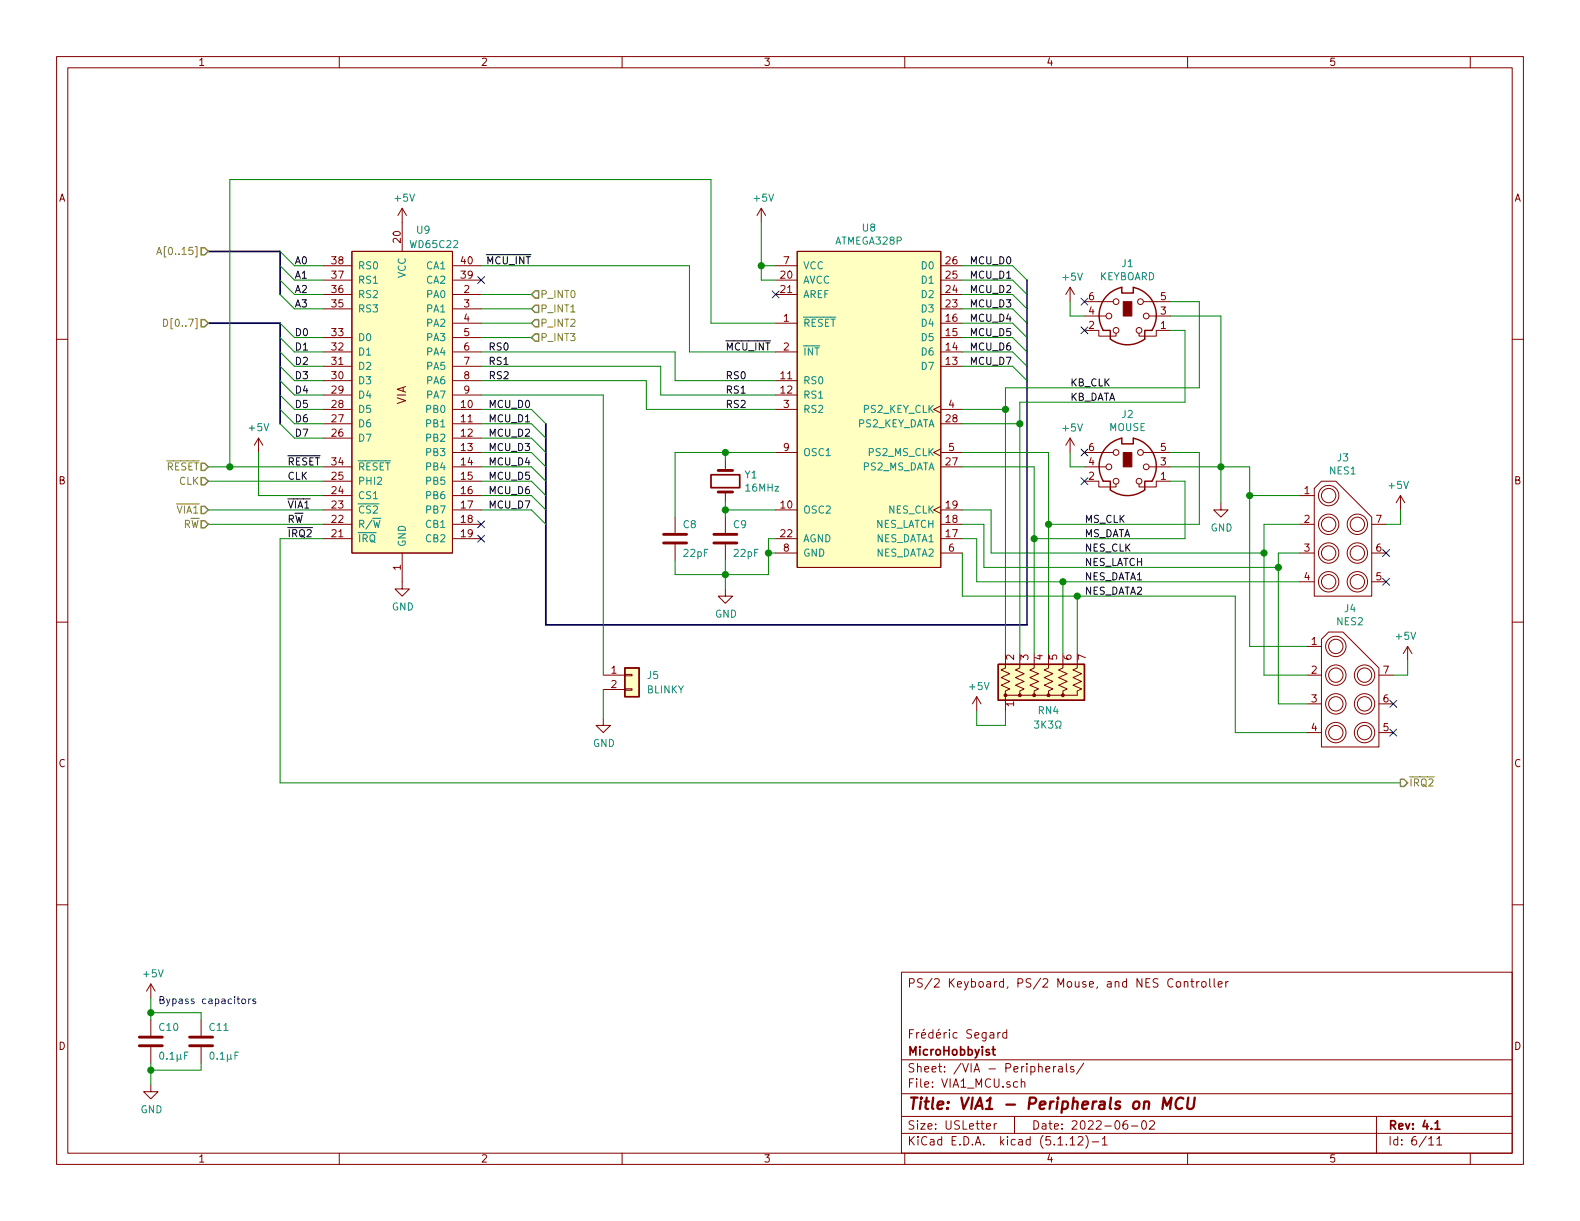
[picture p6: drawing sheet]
EESchema Schematic File Version 4
EELAYER 30 0
EELAYER END
$Descr USLetter 11000 8500
encoding utf-8
Sheet 6 11
Title "VIA1 - Peripherals on MCU"
Date "2022-06-02"
Rev "4.1"
Comp "MicroHobbyist"
Comment1 "Frédéric Segard"
Comment2 ""
Comment3 ""
Comment4 "PS/2 Keyboard, PS/2 Mouse, and NES Controller"
$EndDescr
Text Label 7550 4050 0    50   ~ 0
NES_DATA1
Text Label 7550 3950 0    50   ~ 0
NES_LATCH
Wire Wire Line
	6850 3950 8900 3950
$Comp
L power:GND #PWR?
U 1 1
P 5050 4100
AR Path="/63ACFEAF/6250C47E" Ref="#PWR?"  Part="1" 
AR Path="/6395FB84/6250C47E" Ref="#PWR?"  Part="1" 
AR Path="/61D74077/61FBDBE5/6250C47E" Ref="#PWR?"  Part="1" 
AR Path="/61D74077/61F0E8E6/629A0B9E/6250C47E" Ref="#PWR?"  Part="1" 
AR Path="/6314D1EA/6250C47E" Ref="#PWR?"  Part="1" 
AR Path="/624C7B02/6250C47E" Ref="#PWR?"  Part="1" 
AR Path="/64B1B512/6250C47E" Ref="#PWR035"  Part="1" 
F 0 "#PWR035" H 5050 3850 50  0001 C CNN
F 1 "GND" H 5055 3927 50  0000 C CNN
F 2 "" H 5050 4100 50  0001 C CNN
F 3 "" H 5050 4100 50  0001 C CNN
	1    5050 4100
	1    0    0    -1  
$EndComp
Wire Wire Line
	5350 3850 5350 4000
Wire Wire Line
	5400 3850 5350 3850
$Comp
L power:GND #PWR?
U 1 1
P 2800 4050
AR Path="/6314D1EA/6250C489" Ref="#PWR?"  Part="1" 
AR Path="/624C7B02/6250C489" Ref="#PWR?"  Part="1" 
AR Path="/64B1B512/6250C489" Ref="#PWR034"  Part="1" 
F 0 "#PWR034" H 2800 3800 50  0001 C CNN
F 1 "GND" H 2805 3877 50  0000 C CNN
F 2 "" H 2800 4050 50  0001 C CNN
F 3 "" H 2800 4050 50  0001 C CNN
	1    2800 4050
	1    0    0    -1  
$EndComp
Wire Wire Line
	6700 2850 7000 2850
Wire Wire Line
	8350 2100 8150 2100
Wire Wire Line
	8350 2700 8350 2100
Wire Wire Line
	7000 2700 8350 2700
Wire Wire Line
	7000 2850 7000 2700
Wire Wire Line
	6700 2950 7100 2950
Wire Wire Line
	7100 2800 7100 2950
Wire Wire Line
	8250 2800 7100 2800
Wire Wire Line
	8250 2300 8250 2800
Wire Wire Line
	8150 2300 8250 2300
Text Label 7550 3850 0    50   ~ 0
NES_CLK
Text Label 7550 3750 0    50   ~ 0
MS_DATA
Text Label 7550 3650 0    50   ~ 0
MS_CLK
Wire Wire Line
	6700 3150 7300 3150
Wire Wire Line
	7300 3650 7300 3150
Wire Wire Line
	8350 3650 7300 3650
Wire Wire Line
	8350 3150 8350 3650
Wire Wire Line
	6700 3250 7200 3250
Wire Wire Line
	7200 3750 7200 3250
Wire Wire Line
	8150 3350 8250 3350
Wire Wire Line
	6900 3850 8800 3850
Wire Wire Line
	3350 2550 4600 2550
Wire Wire Line
	3350 2450 4700 2450
Wire Wire Line
	3700 3550 3350 3550
Wire Wire Line
	3700 3450 3350 3450
Wire Wire Line
	3700 3350 3350 3350
Wire Wire Line
	3700 3250 3350 3250
Wire Wire Line
	3700 3150 3350 3150
Wire Wire Line
	3700 3050 3350 3050
Wire Wire Line
	3700 2950 3350 2950
Wire Wire Line
	3700 2850 3350 2850
Wire Wire Line
	6900 3550 6900 3850
Wire Wire Line
	6850 3950 6850 3650
Wire Wire Line
	6800 4050 6800 3750
Wire Wire Line
	4800 2450 5400 2450
Entry Wire Line
	1950 2950 2050 3050
Entry Wire Line
	1950 2850 2050 2950
Entry Wire Line
	1950 2750 2050 2850
Entry Wire Line
	1950 2650 2050 2750
Entry Wire Line
	1950 2550 2050 2650
Entry Wire Line
	1950 2450 2050 2550
Entry Wire Line
	1950 2350 2050 2450
Entry Wire Line
	1950 2250 2050 2350
Entry Wire Line
	1950 2050 2050 2150
Entry Wire Line
	1950 1950 2050 2050
Entry Wire Line
	1950 1850 2050 1950
Entry Wire Line
	1950 1750 2050 1850
Text Label 3700 1850 2    50   ~ 0
~MCU_INT
Text Label 3550 2550 2    50   ~ 0
RS1
Text Label 3550 2450 2    50   ~ 0
RS0
Text Label 3700 3550 2    50   ~ 0
MCU_D7
Text Label 3700 3450 2    50   ~ 0
MCU_D6
Text Label 3700 3350 2    50   ~ 0
MCU_D5
Text Label 3700 3250 2    50   ~ 0
MCU_D4
Text Label 3700 3150 2    50   ~ 0
MCU_D3
Text Label 3700 3050 2    50   ~ 0
MCU_D2
Text Label 3700 2950 2    50   ~ 0
MCU_D1
Text Label 3700 2850 2    50   ~ 0
MCU_D0
Text Label 5050 2450 0    50   ~ 0
~MCU_INT
Text Label 5050 2750 0    50   ~ 0
RS1
Text Label 5050 2650 0    50   ~ 0
RS0
Text Label 7050 2550 2    50   ~ 0
MCU_D7
Text Label 7050 2450 2    50   ~ 0
MCU_D6
Text Label 7050 2350 2    50   ~ 0
MCU_D5
Text Label 7050 2250 2    50   ~ 0
MCU_D4
Text Label 7050 2150 2    50   ~ 0
MCU_D3
Text Label 7050 2050 2    50   ~ 0
MCU_D2
Text Label 7050 1950 2    50   ~ 0
MCU_D1
Text Label 7050 1850 2    50   ~ 0
MCU_D0
$Comp
L 0_Fred's_Local_Library:ATMEGA328P_PS2_NES U?
U 1 1
P 6050 1750
AR Path="/63ACFEAF/6250C511" Ref="U?"  Part="1" 
AR Path="/6395FB84/6250C511" Ref="U?"  Part="1" 
AR Path="/61D74077/61FBDBE5/6250C511" Ref="U?"  Part="1" 
AR Path="/61D74077/61F0E8E6/629A0B9E/6250C511" Ref="U?"  Part="1" 
AR Path="/6314D1EA/6250C511" Ref="U?"  Part="1" 
AR Path="/624C7B02/6250C511" Ref="U?"  Part="1" 
AR Path="/64B1B512/6250C511" Ref="U8"  Part="1" 
F 0 "U8" H 6050 1915 50  0000 C CNN
F 1 "ATMEGA328P" H 6050 1824 50  0000 C CNN
F 2 "Package_DIP:DIP-28_W7.62mm_Socket" H 6050 2000 50  0001 C CNN
F 3 "" H 6050 1750 50  0001 C CNN
	1    6050 1750
	1    0    0    -1  
$EndComp
$Comp
L power:+5V #PWR?
U 1 1
P 9750 3550
AR Path="/63ACFEAF/6250C517" Ref="#PWR?"  Part="1" 
AR Path="/6395FB84/6250C517" Ref="#PWR?"  Part="1" 
AR Path="/61D74077/61FBDBE5/6250C517" Ref="#PWR?"  Part="1" 
AR Path="/61D74077/61F0E8E6/629A0B9E/6250C517" Ref="#PWR?"  Part="1" 
AR Path="/6314D1EA/6250C517" Ref="#PWR?"  Part="1" 
AR Path="/624C7B02/6250C517" Ref="#PWR?"  Part="1" 
AR Path="/64B1B512/6250C517" Ref="#PWR033"  Part="1" 
F 0 "#PWR033" H 9750 3400 50  0001 C CNN
F 1 "+5V" H 9765 3723 50  0000 C CNN
F 2 "" H 9750 3550 50  0001 C CNN
F 3 "" H 9750 3550 50  0001 C CNN
	1    9750 3550
	-1   0    0    -1  
$EndComp
Wire Wire Line
	9750 3650 9750 3550
NoConn ~ 9650 4050
NoConn ~ 9650 3850
Wire Wire Line
	6700 3650 6850 3650
Wire Wire Line
	6700 3750 6800 3750
Wire Wire Line
	6700 3550 6900 3550
Wire Wire Line
	6700 2550 7050 2550
Wire Wire Line
	6700 2450 7050 2450
Wire Wire Line
	6700 2350 7050 2350
Wire Wire Line
	6700 2250 7050 2250
Wire Wire Line
	6700 2150 7050 2150
Wire Wire Line
	6700 2050 7050 2050
Wire Wire Line
	6700 1950 7050 1950
Wire Wire Line
	6700 1850 7050 1850
Wire Wire Line
	7450 3150 7450 3250
Wire Wire Line
	8150 3250 8500 3250
Wire Wire Line
	8150 3150 8350 3150
$Comp
L Connector:Mini-DIN-6 J?
U 1 1
P 7850 3250
AR Path="/63ACFEAF/6250C558" Ref="J?"  Part="1" 
AR Path="/6395FB84/6250C558" Ref="J?"  Part="1" 
AR Path="/61D74077/61FBDBE5/6250C558" Ref="J?"  Part="1" 
AR Path="/61D74077/61F0E8E6/629A0B9E/6250C558" Ref="J?"  Part="1" 
AR Path="/6314D1EA/6250C558" Ref="J?"  Part="1" 
AR Path="/624C7B02/6250C558" Ref="J?"  Part="1" 
AR Path="/64B1B512/6250C558" Ref="J2"  Part="1" 
F 0 "J2" H 7850 3617 50  0000 C CNN
F 1 "MOUSE" H 7850 3526 50  0000 C CNN
F 2 "0_Fred's_Local_Library:Mini-DIN_6p" H 7850 3250 50  0001 C CNN
F 3 "http://service.powerdynamics.com/ec/Catalog17/Section%2011.pdf" H 7850 3250 50  0001 C CNN
	1    7850 3250
	1    0    0    -1  
$EndComp
Wire Wire Line
	8500 3250 8500 3500
Wire Wire Line
	7550 3250 7450 3250
$Comp
L power:GND #PWR?
U 1 1
P 8500 3500
AR Path="/63ACFEAF/6250C560" Ref="#PWR?"  Part="1" 
AR Path="/6395FB84/6250C560" Ref="#PWR?"  Part="1" 
AR Path="/61D74077/61FBDBE5/6250C560" Ref="#PWR?"  Part="1" 
AR Path="/61D74077/61F0E8E6/629A0B9E/6250C560" Ref="#PWR?"  Part="1" 
AR Path="/6314D1EA/6250C560" Ref="#PWR?"  Part="1" 
AR Path="/624C7B02/6250C560" Ref="#PWR?"  Part="1" 
AR Path="/64B1B512/6250C560" Ref="#PWR032"  Part="1" 
F 0 "#PWR032" H 8500 3250 50  0001 C CNN
F 1 "GND" H 8505 3327 50  0000 C CNN
F 2 "" H 8500 3500 50  0001 C CNN
F 3 "" H 8500 3500 50  0001 C CNN
	1    8500 3500
	1    0    0    -1  
$EndComp
$Comp
L power:+5V #PWR?
U 1 1
P 7450 3150
AR Path="/63ACFEAF/6250C566" Ref="#PWR?"  Part="1" 
AR Path="/6395FB84/6250C566" Ref="#PWR?"  Part="1" 
AR Path="/61D74077/61FBDBE5/6250C566" Ref="#PWR?"  Part="1" 
AR Path="/61D74077/61F0E8E6/629A0B9E/6250C566" Ref="#PWR?"  Part="1" 
AR Path="/6314D1EA/6250C566" Ref="#PWR?"  Part="1" 
AR Path="/624C7B02/6250C566" Ref="#PWR?"  Part="1" 
AR Path="/64B1B512/6250C566" Ref="#PWR031"  Part="1" 
F 0 "#PWR031" H 7450 3000 50  0001 C CNN
F 1 "+5V" H 7465 3323 50  0000 C CNN
F 2 "" H 7450 3150 50  0001 C CNN
F 3 "" H 7450 3150 50  0001 C CNN
	1    7450 3150
	1    0    0    -1  
$EndComp
NoConn ~ 7550 3150
NoConn ~ 7550 3350
Text Label 7450 2700 0    50   ~ 0
KB_CLK
Text Label 7450 2800 0    50   ~ 0
KB_DATA
$Comp
L power:+5V #PWR?
U 1 1
P 5300 1550
AR Path="/63ACFEAF/62AF08D9" Ref="#PWR?"  Part="1" 
AR Path="/6395FB84/62AF08D9" Ref="#PWR?"  Part="1" 
AR Path="/61D74077/61FBDBE5/62AF08D9" Ref="#PWR?"  Part="1" 
AR Path="/61D74077/61F0E8E6/629A0B9E/62AF08D9" Ref="#PWR?"  Part="1" 
AR Path="/6314D1EA/62AF08D9" Ref="#PWR?"  Part="1" 
AR Path="/624C7B02/62AF08D9" Ref="#PWR?"  Part="1" 
AR Path="/64B1B512/62AF08D9" Ref="#PWR028"  Part="1" 
F 0 "#PWR028" H 5300 1400 50  0001 C CNN
F 1 "+5V" H 5315 1723 50  0000 C CNN
F 2 "" H 5300 1550 50  0001 C CNN
F 3 "" H 5300 1550 50  0001 C CNN
	1    5300 1550
	1    0    0    -1  
$EndComp
Wire Wire Line
	5400 1950 5300 1950
Wire Wire Line
	5300 1950 5300 1850
Connection ~ 5300 1850
Wire Wire Line
	5300 1850 5400 1850
Connection ~ 5350 3850
Wire Wire Line
	5350 3750 5350 3850
Wire Wire Line
	5400 3750 5350 3750
Wire Wire Line
	7450 2100 7450 2200
Wire Wire Line
	8150 2200 8500 2200
$Comp
L Connector:Mini-DIN-6 J?
U 1 1
P 7850 2200
AR Path="/63ACFEAF/62AF08DA" Ref="J?"  Part="1" 
AR Path="/6395FB84/62AF08DA" Ref="J?"  Part="1" 
AR Path="/61D74077/61FBDBE5/62AF08DA" Ref="J?"  Part="1" 
AR Path="/61D74077/61F0E8E6/629A0B9E/62AF08DA" Ref="J?"  Part="1" 
AR Path="/6314D1EA/62AF08DA" Ref="J?"  Part="1" 
AR Path="/624C7B02/62AF08DA" Ref="J?"  Part="1" 
AR Path="/64B1B512/62AF08DA" Ref="J1"  Part="1" 
F 0 "J1" H 7850 2567 50  0000 C CNN
F 1 "KEYBOARD" H 7850 2476 50  0000 C CNN
F 2 "0_Fred's_Local_Library:Mini-DIN_6p" H 7850 2200 50  0001 C CNN
F 3 "http://service.powerdynamics.com/ec/Catalog17/Section%2011.pdf" H 7850 2200 50  0001 C CNN
	1    7850 2200
	1    0    0    -1  
$EndComp
Wire Wire Line
	8500 2200 8500 3250
Wire Wire Line
	7550 2200 7450 2200
$Comp
L power:+5V #PWR?
U 1 1
P 7450 2100
AR Path="/63ACFEAF/62AF08DB" Ref="#PWR?"  Part="1" 
AR Path="/6395FB84/62AF08DB" Ref="#PWR?"  Part="1" 
AR Path="/61D74077/61FBDBE5/62AF08DB" Ref="#PWR?"  Part="1" 
AR Path="/61D74077/61F0E8E6/629A0B9E/62AF08DB" Ref="#PWR?"  Part="1" 
AR Path="/6314D1EA/62AF08DB" Ref="#PWR?"  Part="1" 
AR Path="/624C7B02/62AF08DB" Ref="#PWR?"  Part="1" 
AR Path="/64B1B512/62AF08DB" Ref="#PWR029"  Part="1" 
F 0 "#PWR029" H 7450 1950 50  0001 C CNN
F 1 "+5V" H 7465 2273 50  0000 C CNN
F 2 "" H 7450 2100 50  0001 C CNN
F 3 "" H 7450 2100 50  0001 C CNN
	1    7450 2100
	1    0    0    -1  
$EndComp
NoConn ~ 7550 2100
NoConn ~ 7550 2300
$Comp
L 0_Fred's_Local_Library:WD65C22 U?
U 1 1
P 2800 2750
AR Path="/5F3CB831/6250C59D" Ref="U?"  Part="1" 
AR Path="/5F86B098/6250C59D" Ref="U?"  Part="1" 
AR Path="/6250C59D" Ref="U?"  Part="1" 
AR Path="/6395FB84/6250C59D" Ref="U?"  Part="1" 
AR Path="/61D74077/61FBDBE5/6250C59D" Ref="U?"  Part="1" 
AR Path="/61D74077/61F0E8E6/629A0B9E/6250C59D" Ref="U?"  Part="1" 
AR Path="/6314D1EA/6250C59D" Ref="U?"  Part="1" 
AR Path="/624C7B02/6250C59D" Ref="U?"  Part="1" 
AR Path="/64B1B512/6250C59D" Ref="U9"  Part="1" 
F 0 "U9" H 2600 3900 50  0000 L CNN
F 1 "WD65C22" H 2400 3800 50  0000 L CNN
F 2 "Package_DIP:DIP-40_W15.24mm_Socket" H 2400 2850 60  0001 C CNN
F 3 "https://www.westerndesigncenter.com/wdc/documentation/w65c22.pdf" H 2400 2850 60  0001 C CNN
	1    2800 2750
	-1   0    0    -1  
$EndComp
$Comp
L power:+5V #PWR?
U 1 1
P 1800 3150
AR Path="/6314D1EA/62AF08DD" Ref="#PWR?"  Part="1" 
AR Path="/624C7B02/62AF08DD" Ref="#PWR?"  Part="1" 
AR Path="/64B1B512/62AF08DD" Ref="#PWR030"  Part="1" 
F 0 "#PWR030" H 1800 3000 50  0001 C CNN
F 1 "+5V" H 1800 3325 50  0000 C CNN
F 2 "" H 1800 3150 50  0001 C CNN
F 3 "" H 1800 3150 50  0001 C CNN
	1    1800 3150
	1    0    0    -1  
$EndComp
Wire Wire Line
	1800 3450 1800 3150
Wire Wire Line
	1800 3450 2250 3450
Text Label 2050 3050 0    50   ~ 0
D7
Text Label 2050 2950 0    50   ~ 0
D6
Text Label 2050 2850 0    50   ~ 0
D5
Text Label 2050 2750 0    50   ~ 0
D4
Text Label 2050 2650 0    50   ~ 0
D3
Text Label 2050 2550 0    50   ~ 0
D2
Text Label 2050 2450 0    50   ~ 0
D1
Text Label 2050 2350 0    50   ~ 0
D0
$Comp
L power:+5V #PWR?
U 1 1
P 2800 1550
AR Path="/6314D1EA/62AF08DE" Ref="#PWR?"  Part="1" 
AR Path="/624C7B02/62AF08DE" Ref="#PWR?"  Part="1" 
AR Path="/64B1B512/62AF08DE" Ref="#PWR027"  Part="1" 
F 0 "#PWR027" H 2800 1400 50  0001 C CNN
F 1 "+5V" H 2815 1723 50  0000 C CNN
F 2 "" H 2800 1550 50  0001 C CNN
F 3 "" H 2800 1550 50  0001 C CNN
	1    2800 1550
	1    0    0    -1  
$EndComp
Text Label 2050 2150 0    50   ~ 0
A3
Text Label 2050 2050 0    50   ~ 0
A2
Text Label 2050 1950 0    50   ~ 0
A1
Text Label 2050 1850 0    50   ~ 0
A0
Wire Wire Line
	4800 2450 4800 1850
Wire Wire Line
	4800 1850 3350 1850
Entry Wire Line
	7150 2650 7050 2550
Entry Wire Line
	7150 2550 7050 2450
Entry Wire Line
	7150 2450 7050 2350
Entry Wire Line
	7150 2350 7050 2250
Entry Wire Line
	7150 2250 7050 2150
Entry Wire Line
	7150 2150 7050 2050
Entry Wire Line
	7150 2050 7050 1950
Entry Wire Line
	7150 1950 7050 1850
Wire Bus Line
	7150 4350 3800 4350
Entry Wire Line
	3800 3650 3700 3550
Entry Wire Line
	3800 3550 3700 3450
Entry Wire Line
	3800 3450 3700 3350
Entry Wire Line
	3800 3350 3700 3250
Entry Wire Line
	3800 3250 3700 3150
Entry Wire Line
	3800 3150 3700 3050
Entry Wire Line
	3800 3050 3700 2950
Entry Wire Line
	3800 2950 3700 2850
Wire Wire Line
	2250 3750 1950 3750
Wire Wire Line
	1450 3550 2250 3550
$Comp
L 0_Fred's_Local_Library:NES_Connector J?
U 1 1
P 9350 3250
AR Path="/63ACFEAF/6250C529" Ref="J?"  Part="1" 
AR Path="/6395FB84/6250C529" Ref="J?"  Part="1" 
AR Path="/61D74077/61FBDBE5/6250C529" Ref="J?"  Part="1" 
AR Path="/61D74077/61F0E8E6/629A0B9E/6250C529" Ref="J?"  Part="1" 
AR Path="/6314D1EA/6250C529" Ref="J?"  Part="1" 
AR Path="/624C7B02/6250C529" Ref="J?"  Part="1" 
AR Path="/64B1B512/6250C529" Ref="J3"  Part="1" 
F 0 "J3" H 9350 3315 50  0000 C CNN
F 1 "NES1" H 9350 3224 50  0000 C CNN
F 2 "0_Fred's_Local_Library:NES_Connector" H 9350 3250 50  0001 C CNN
F 3 "" H 9350 3250 50  0001 C CNN
	1    9350 3250
	-1   0    0    -1  
$EndComp
Wire Wire Line
	8800 3850 8800 3650
Wire Wire Line
	8800 3650 9050 3650
Wire Wire Line
	8900 3950 8900 3850
Wire Wire Line
	8900 3850 9050 3850
Connection ~ 8500 3250
Wire Wire Line
	7000 2850 7000 4550
Connection ~ 7000 2850
Wire Wire Line
	7100 2950 7100 4550
Connection ~ 7100 2950
Wire Wire Line
	7200 3750 7200 4550
Connection ~ 7200 3750
Wire Wire Line
	7300 3650 7300 4550
Connection ~ 7300 3650
$Comp
L power:+5V #PWR?
U 1 1
P 6800 4950
AR Path="/63ACFEAF/622CDAC5" Ref="#PWR?"  Part="1" 
AR Path="/6395FB84/622CDAC5" Ref="#PWR?"  Part="1" 
AR Path="/61D74077/61FBDBE5/622CDAC5" Ref="#PWR?"  Part="1" 
AR Path="/61D74077/61F0E8E6/629A0B9E/622CDAC5" Ref="#PWR?"  Part="1" 
AR Path="/6314D1EA/622CDAC5" Ref="#PWR?"  Part="1" 
AR Path="/624C7B02/622CDAC5" Ref="#PWR?"  Part="1" 
AR Path="/64B1B512/622CDAC5" Ref="#PWR037"  Part="1" 
F 0 "#PWR037" H 6800 4800 50  0001 C CNN
F 1 "+5V" H 6815 5123 50  0000 C CNN
F 2 "" H 6800 4950 50  0001 C CNN
F 3 "" H 6800 4950 50  0001 C CNN
	1    6800 4950
	1    0    0    -1  
$EndComp
Wire Wire Line
	6800 5050 6800 4950
Wire Wire Line
	7000 5050 7000 4950
Text Label 2000 3250 0    50   ~ 0
~RESET
Text Label 2000 3350 0    50   ~ 0
CLK
Text Label 2000 3550 0    50   ~ 0
~VIA1
Text Label 2000 3650 0    50   ~ 0
R~W
Text Label 2000 3750 0    50   ~ 0
~IRQ2
Wire Wire Line
	9750 3650 9650 3650
Wire Wire Line
	2050 1850 2250 1850
Wire Wire Line
	2050 1950 2250 1950
Wire Wire Line
	2050 2050 2250 2050
Wire Wire Line
	2050 2150 2250 2150
Wire Wire Line
	2050 2350 2250 2350
Wire Wire Line
	2050 2450 2250 2450
Wire Wire Line
	2050 2550 2250 2550
Wire Wire Line
	2050 2650 2250 2650
Wire Wire Line
	2050 2750 2250 2750
Wire Wire Line
	2050 2850 2250 2850
Wire Wire Line
	2050 2950 2250 2950
Wire Wire Line
	2050 3050 2250 3050
Wire Bus Line
	1450 2250 1950 2250
Wire Bus Line
	1450 1750 1950 1750
Wire Wire Line
	1950 3750 1950 5450
Text HLabel 9750 5450 2    50   Output ~ 0
~IRQ2
Wire Wire Line
	1450 3650 2250 3650
Wire Wire Line
	1450 3350 2250 3350
Text HLabel 1450 3250 0    50   Input ~ 0
~RESET
Text HLabel 1450 3350 0    50   Input ~ 0
CLK
Text HLabel 1450 3550 0    50   Input ~ 0
~VIA1
Text HLabel 1450 3650 0    50   Input ~ 0
R~W
Text HLabel 1450 1750 0    50   Input ~ 0
A[0..15]
Text HLabel 1450 2250 0    50   Input ~ 0
D[0..7]
$Comp
L power:+5V #PWR?
U 1 1
P 9800 4600
AR Path="/63ACFEAF/62AF08E3" Ref="#PWR?"  Part="1" 
AR Path="/6395FB84/62AF08E3" Ref="#PWR?"  Part="1" 
AR Path="/61D74077/61FBDBE5/62AF08E3" Ref="#PWR?"  Part="1" 
AR Path="/61D74077/61F0E8E6/629A0B9E/62AF08E3" Ref="#PWR?"  Part="1" 
AR Path="/6314D1EA/62AF08E3" Ref="#PWR?"  Part="1" 
AR Path="/624C7B02/62AF08E3" Ref="#PWR?"  Part="1" 
AR Path="/64B1B512/62AF08E3" Ref="#PWR036"  Part="1" 
F 0 "#PWR036" H 9800 4450 50  0001 C CNN
F 1 "+5V" H 9815 4773 50  0000 C CNN
F 2 "" H 9800 4600 50  0001 C CNN
F 3 "" H 9800 4600 50  0001 C CNN
	1    9800 4600
	-1   0    0    -1  
$EndComp
Wire Wire Line
	9800 4700 9800 4600
NoConn ~ 9700 5100
NoConn ~ 9700 4900
$Comp
L 0_Fred's_Local_Library:NES_Connector J?
U 1 1
P 9400 4300
AR Path="/63ACFEAF/62AF08E4" Ref="J?"  Part="1" 
AR Path="/6395FB84/62AF08E4" Ref="J?"  Part="1" 
AR Path="/61D74077/61FBDBE5/62AF08E4" Ref="J?"  Part="1" 
AR Path="/61D74077/61F0E8E6/629A0B9E/62AF08E4" Ref="J?"  Part="1" 
AR Path="/6314D1EA/62AF08E4" Ref="J?"  Part="1" 
AR Path="/624C7B02/62AF08E4" Ref="J?"  Part="1" 
AR Path="/64B1B512/62AF08E4" Ref="J4"  Part="1" 
F 0 "J4" H 9400 4365 50  0000 C CNN
F 1 "NES2" H 9400 4274 50  0000 C CNN
F 2 "0_Fred's_Local_Library:NES_Connector" H 9400 4300 50  0001 C CNN
F 3 "" H 9400 4300 50  0001 C CNN
	1    9400 4300
	-1   0    0    -1  
$EndComp
Wire Wire Line
	9800 4700 9700 4700
Wire Wire Line
	8700 3450 9050 3450
Wire Wire Line
	8500 3250 8700 3250
Wire Wire Line
	8700 3250 8700 3450
Wire Wire Line
	8700 3450 8700 4500
Wire Wire Line
	8700 4500 9100 4500
Connection ~ 8700 3450
Wire Wire Line
	8800 3850 8800 4700
Wire Wire Line
	8800 4700 9100 4700
Connection ~ 8800 3850
Wire Wire Line
	8900 3950 8900 4900
Wire Wire Line
	8900 4900 9100 4900
Connection ~ 8900 3950
Wire Wire Line
	6700 3850 6700 4150
Wire Wire Line
	8600 4150 8600 5100
Wire Wire Line
	8600 5100 9100 5100
Text Label 7550 4150 0    50   ~ 0
NES_DATA2
Wire Wire Line
	8250 3350 8250 3750
Wire Wire Line
	8250 3750 7200 3750
Wire Wire Line
	1450 3250 1600 3250
Wire Wire Line
	5300 1550 5300 1850
$Comp
L power:GND #PWR?
U 1 1
P 1050 7550
AR Path="/5F86B098/62AF08DF" Ref="#PWR?"  Part="1" 
AR Path="/62AF08DF" Ref="#PWR?"  Part="1" 
AR Path="/63885FFC/62AF08DF" Ref="#PWR?"  Part="1" 
AR Path="/61BE126B/62AF08DF" Ref="#PWR?"  Part="1" 
AR Path="/61D74077/62AF08DF" Ref="#PWR?"  Part="1" 
AR Path="/623467B9/62AF08DF" Ref="#PWR?"  Part="1" 
AR Path="/62716C39/62AF08DF" Ref="#PWR?"  Part="1" 
AR Path="/64B1B512/62AF08DF" Ref="#PWR040"  Part="1" 
F 0 "#PWR040" H 1050 7300 50  0001 C CNN
F 1 "GND" H 1055 7377 50  0000 C CNN
F 2 "" H 1050 7550 50  0001 C CNN
F 3 "" H 1050 7550 50  0001 C CNN
	1    1050 7550
	1    0    0    -1  
$EndComp
Connection ~ 1050 7050
Wire Wire Line
	1050 7450 1400 7450
Wire Wire Line
	1050 7400 1050 7450
Wire Wire Line
	1050 7050 1400 7050
Wire Wire Line
	1050 7100 1050 7050
$Comp
L Device:C C?
U 1 1
P 1050 7250
AR Path="/62AF08E0" Ref="C?"  Part="1" 
AR Path="/5F3EA81D/62AF08E0" Ref="C?"  Part="1" 
AR Path="/60CF5668/62AF08E0" Ref="C?"  Part="1" 
AR Path="/63885FFC/62AF08E0" Ref="C?"  Part="1" 
AR Path="/61BE126B/62AF08E0" Ref="C?"  Part="1" 
AR Path="/61D74077/62AF08E0" Ref="C?"  Part="1" 
AR Path="/623467B9/62AF08E0" Ref="C?"  Part="1" 
AR Path="/62716C39/62AF08E0" Ref="C?"  Part="1" 
AR Path="/64B1B512/62AF08E0" Ref="C10"  Part="1" 
F 0 "C10" H 1100 7350 50  0000 L CNN
F 1 "0.1µF" H 1100 7150 50  0000 L CNN
F 2 "Capacitor_THT:C_Disc_D3.0mm_W1.6mm_P2.50mm" H 1088 7100 50  0001 C CNN
F 3 "~" H 1050 7250 50  0001 C CNN
	1    1050 7250
	1    0    0    -1  
$EndComp
Wire Wire Line
	1050 6950 1050 7050
Wire Wire Line
	1400 7400 1400 7450
Wire Wire Line
	1400 7100 1400 7050
$Comp
L Device:C C?
U 1 1
P 1400 7250
AR Path="/62AF08E1" Ref="C?"  Part="1" 
AR Path="/5F3EA81D/62AF08E1" Ref="C?"  Part="1" 
AR Path="/60CF5668/62AF08E1" Ref="C?"  Part="1" 
AR Path="/63885FFC/62AF08E1" Ref="C?"  Part="1" 
AR Path="/61BE126B/62AF08E1" Ref="C?"  Part="1" 
AR Path="/61D74077/62AF08E1" Ref="C?"  Part="1" 
AR Path="/623467B9/62AF08E1" Ref="C?"  Part="1" 
AR Path="/62716C39/62AF08E1" Ref="C?"  Part="1" 
AR Path="/64B1B512/62AF08E1" Ref="C11"  Part="1" 
F 0 "C11" H 1450 7350 50  0000 L CNN
F 1 "0.1µF" H 1450 7150 50  0000 L CNN
F 2 "Capacitor_THT:C_Disc_D3.0mm_W1.6mm_P2.50mm" H 1438 7100 50  0001 C CNN
F 3 "~" H 1400 7250 50  0001 C CNN
	1    1400 7250
	1    0    0    -1  
$EndComp
$Comp
L power:+5V #PWR?
U 1 1
P 1050 6950
AR Path="/62AF08E2" Ref="#PWR?"  Part="1" 
AR Path="/5F3EA81D/62AF08E2" Ref="#PWR?"  Part="1" 
AR Path="/60CF5668/62AF08E2" Ref="#PWR?"  Part="1" 
AR Path="/63885FFC/62AF08E2" Ref="#PWR?"  Part="1" 
AR Path="/61BE126B/62AF08E2" Ref="#PWR?"  Part="1" 
AR Path="/61D74077/62AF08E2" Ref="#PWR?"  Part="1" 
AR Path="/623467B9/62AF08E2" Ref="#PWR?"  Part="1" 
AR Path="/62716C39/62AF08E2" Ref="#PWR?"  Part="1" 
AR Path="/64B1B512/62AF08E2" Ref="#PWR039"  Part="1" 
F 0 "#PWR039" H 1050 6800 50  0001 C CNN
F 1 "+5V" H 1065 7123 50  0000 C CNN
F 2 "" H 1050 6950 50  0001 C CNN
F 3 "" H 1050 6950 50  0001 C CNN
	1    1050 6950
	1    0    0    -1  
$EndComp
Wire Wire Line
	1050 7550 1050 7450
Text Notes 1100 7000 0    50   ~ 0
Bypass capacitors
Connection ~ 1050 7450
Wire Wire Line
	6800 5050 7000 5050
$Comp
L Device:Crystal Y1
U 1 1
P 5050 3350
F 0 "Y1" V 5004 3481 50  0000 L CNN
F 1 "16MHz" V 5095 3481 50  0000 L CNN
F 2 "Crystal:Crystal_HC18-U_Vertical" H 5050 3350 50  0001 C CNN
F 3 "~" H 5050 3350 50  0001 C CNN
	1    5050 3350
	0    1    1    0   
$EndComp
$Comp
L Device:C C?
U 1 1
P 5050 3750
AR Path="/62AF08CE" Ref="C?"  Part="1" 
AR Path="/5F3EA81D/62AF08CE" Ref="C?"  Part="1" 
AR Path="/60CF5668/62AF08CE" Ref="C?"  Part="1" 
AR Path="/63885FFC/62AF08CE" Ref="C?"  Part="1" 
AR Path="/61BE126B/62AF08CE" Ref="C?"  Part="1" 
AR Path="/61D74077/62AF08CE" Ref="C?"  Part="1" 
AR Path="/623467B9/62AF08CE" Ref="C?"  Part="1" 
AR Path="/62716C39/62AF08CE" Ref="C?"  Part="1" 
AR Path="/64B1B512/62AF08CE" Ref="C9"  Part="1" 
F 0 "C9" H 5100 3850 50  0000 L CNN
F 1 "22pF" H 5100 3650 50  0000 L CNN
F 2 "Capacitor_THT:C_Disc_D3.0mm_W1.6mm_P2.50mm" H 5088 3600 50  0001 C CNN
F 3 "~" H 5050 3750 50  0001 C CNN
	1    5050 3750
	1    0    0    -1  
$EndComp
$Comp
L Device:C C?
U 1 1
P 4700 3750
AR Path="/62AF08CF" Ref="C?"  Part="1" 
AR Path="/5F3EA81D/62AF08CF" Ref="C?"  Part="1" 
AR Path="/60CF5668/62AF08CF" Ref="C?"  Part="1" 
AR Path="/63885FFC/62AF08CF" Ref="C?"  Part="1" 
AR Path="/61BE126B/62AF08CF" Ref="C?"  Part="1" 
AR Path="/61D74077/62AF08CF" Ref="C?"  Part="1" 
AR Path="/623467B9/62AF08CF" Ref="C?"  Part="1" 
AR Path="/62716C39/62AF08CF" Ref="C?"  Part="1" 
AR Path="/64B1B512/62AF08CF" Ref="C8"  Part="1" 
F 0 "C8" H 4750 3850 50  0000 L CNN
F 1 "22pF" H 4750 3650 50  0000 L CNN
F 2 "Capacitor_THT:C_Disc_D3.0mm_W1.6mm_P2.50mm" H 4738 3600 50  0001 C CNN
F 3 "~" H 4700 3750 50  0001 C CNN
	1    4700 3750
	1    0    0    -1  
$EndComp
Wire Wire Line
	4700 3600 4700 3150
Wire Wire Line
	4700 3150 5050 3150
Wire Wire Line
	5050 3200 5050 3150
Connection ~ 5050 3150
Wire Wire Line
	5050 3150 5400 3150
Wire Wire Line
	5050 3600 5050 3550
Wire Wire Line
	5050 3550 5400 3550
Connection ~ 5050 3550
Wire Wire Line
	5050 3550 5050 3500
Wire Wire Line
	5350 4000 5050 4000
Wire Wire Line
	5050 4000 5050 3900
Wire Wire Line
	5050 4000 4700 4000
Wire Wire Line
	4700 4000 4700 3900
Connection ~ 5050 4000
NoConn ~ 5400 2050
Text Label 3400 2650 0    50   ~ 0
RS2
Wire Wire Line
	3350 2650 4500 2650
Text Label 5050 2850 0    50   ~ 0
RS2
Wire Wire Line
	4500 2850 5400 2850
Wire Wire Line
	4600 2750 5400 2750
Wire Wire Line
	4700 2650 5400 2650
Wire Wire Line
	6800 4050 7400 4050
Wire Wire Line
	6700 4150 7500 4150
Wire Wire Line
	4950 2250 4950 1250
Wire Wire Line
	4950 1250 1600 1250
Wire Wire Line
	4950 2250 5400 2250
Wire Wire Line
	5050 4000 5050 4100
Wire Wire Line
	1600 3250 1600 1250
Connection ~ 1600 3250
Wire Wire Line
	1600 3250 2250 3250
$Comp
L Device:R_Network06_US RN4
U 1 1
P 7300 4750
F 0 "RN4" H 7300 4950 50  0000 C CNN
F 1 "3K3Ω" H 7400 5050 50  0000 R CNN
F 2 "Resistor_THT:R_Array_SIP7" V 7675 4750 50  0001 C CNN
F 3 "http://www.vishay.com/docs/31509/csc.pdf" H 7300 4750 50  0001 C CNN
	1    7300 4750
	1    0    0    1   
$EndComp
Wire Wire Line
	7400 4550 7400 4050
Connection ~ 7400 4050
Wire Wire Line
	7400 4050 9050 4050
Wire Wire Line
	7500 4150 7500 4550
Connection ~ 7500 4150
Wire Wire Line
	7500 4150 8600 4150
Wire Wire Line
	4500 2650 4500 2850
Wire Wire Line
	4600 2550 4600 2750
Wire Wire Line
	4700 2450 4700 2650
Text HLabel 3700 2050 2    50   Input ~ 0
P_INT0
Text HLabel 3700 2150 2    50   Input ~ 0
P_INT1
Text HLabel 3700 2250 2    50   Input ~ 0
P_INT2
Text HLabel 3700 2350 2    50   Input ~ 0
P_INT3
Wire Wire Line
	3700 2050 3350 2050
Wire Wire Line
	3700 2150 3350 2150
Wire Wire Line
	3700 2250 3350 2250
Wire Wire Line
	3700 2350 3350 2350
Wire Wire Line
	3350 2750 4200 2750
$Comp
L Connector_Generic:Conn_01x02 J?
U 1 1
P 4400 4700
AR Path="/63885FFC/62743E9A" Ref="J?"  Part="1" 
AR Path="/61BE126B/62743E9A" Ref="J?"  Part="1" 
AR Path="/62743E9A" Ref="J?"  Part="1" 
AR Path="/61D74077/62743E9A" Ref="J?"  Part="1" 
AR Path="/621D2996/62743E9A" Ref="J?"  Part="1" 
AR Path="/636AFA21/62743E9A" Ref="J?"  Part="1" 
AR Path="/64B1B512/62743E9A" Ref="J5"  Part="1" 
F 0 "J5" H 4500 4700 50  0000 L CNN
F 1 "BLINKY" H 4500 4600 50  0000 L CNN
F 2 "Connector_PinHeader_2.54mm:PinHeader_1x02_P2.54mm_Vertical" H 4400 4700 50  0001 C CNN
F 3 "~" H 4400 4700 50  0001 C CNN
	1    4400 4700
	1    0    0    -1  
$EndComp
Wire Wire Line
	4200 4800 4200 5000
$Comp
L power:GND #PWR?
U 1 1
P 4200 5000
AR Path="/62743EA1" Ref="#PWR?"  Part="1" 
AR Path="/62C3F3B9/62743EA1" Ref="#PWR?"  Part="1" 
AR Path="/636AFA21/62743EA1" Ref="#PWR?"  Part="1" 
AR Path="/64B1B512/62743EA1" Ref="#PWR038"  Part="1" 
F 0 "#PWR038" H 4200 4750 50  0001 C CNN
F 1 "GND" H 4205 4827 50  0000 C CNN
F 2 "" H 4200 5000 50  0001 C CNN
F 3 "" H 4200 5000 50  0001 C CNN
	1    4200 5000
	1    0    0    -1  
$EndComp
Wire Wire Line
	4200 2750 4200 4700
Wire Wire Line
	1950 5450 9750 5450
NoConn ~ 3350 3750
NoConn ~ 3350 3650
NoConn ~ 3350 1950
Wire Bus Line
	1950 1750 1950 2050
Wire Bus Line
	1950 2250 1950 2950
Wire Bus Line
	3800 2950 3800 4350
Wire Bus Line
	7150 1950 7150 4350
$EndSCHEMATC
